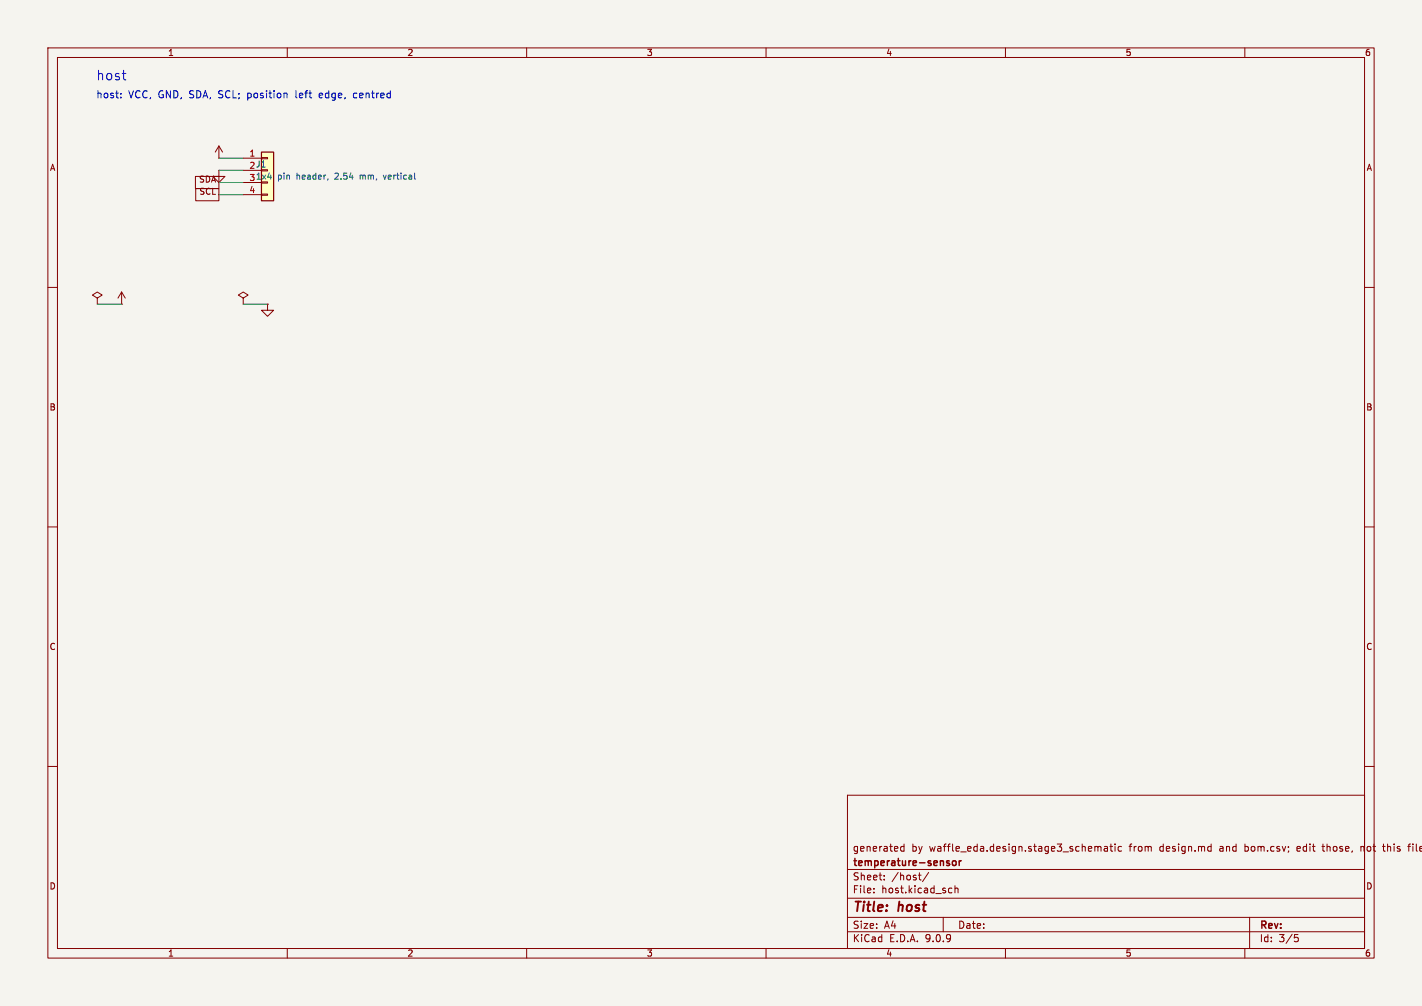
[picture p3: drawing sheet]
<svg xmlns="http://www.w3.org/2000/svg" width="297mm" height="210mm" viewBox="0 0 297 210" stroke-linecap="round" stroke-linejoin="round" font-family="sans-serif">
<path d="M0 0h297v210h-297z" fill="#f5f4ef" stroke="#f5f4ef" stroke-width=".21"/>
<g fill="none" stroke="#840000" stroke-width=".21">
<path d="M10 10h277v190h-277zM12 12h273v186h-273zM60 10v2M110 10v2M160 10v2M210 10v2M260 10v2M10 60h2M285 60h2M10 110h2M285 110h2M10 160h2"/>
<path d="M177 166h108v32h-108zM188.8 176.2v1.5M188.8 176.8l-.4-.1-.3 .3 .1 .6h.6M229.1 176.7l.2 .2M229.3 176.9l.2-.2 .4 .1 .1 .9M229.3 176.9v.8M230.7 176.8h.5l.1 .9M231.3 177.1h-.5l-.2 .2 .2 .4 .5-.1M231.8 176.7h.6M232 176.2v1.3l.4 .2M232.9 176.2v.1M232.9 176.7v1"/>
<path d="M234.2 176.8l-.4-.1-.3 .3 .2 .6h.5M252.5 176.7l.5 .1M253 177.6l-.5 .1M253 176.2v1.5M271 176.8v.8M271.6 177.1l-.7 .1M276.1 176.7h.6M276.3 176.2v1.3l.2 .2M284.2 176.7v1M284.7 176.7l-.5 .1M285 160h2M288.7 176.7h.6"/>
<path d="M289 176.2v1.3l.3 .2M294 176.7h.6M294.6 176.2l-.4 .2v1.3M60 198v2M110 198v2M160 198v2M177 194.5h108M177 191.5h108M177 187.5h108M177 181.5h108M182.5 186.3v.1M182.5 185.5v.1"/>
<path d="M184.7 183.6v.1M184.7 182.8v.1M191.8 182.7h.6M192.1 183.6l.3 .1M194 182.1l-1.3 2M197 191.5v3M198.4 185.4l.4 .1M198.8 186.3l-.4 .1M199.5 185.5l.2-.1 .3 .1 .1 .9M199.5 184.9v1.5M210 198v2M260 198v2"/>
<path d="M261 191.5v6.5M270.4 195.1h.7M270.5 195.7h.4l.3 .3-.2 .5-.5 .1"/>
</g>
<path d="M199.1 179.8l.3-.1 .3 .3v.4l-.3 .3-.3-.1-.2-.2zM200.3 179.7v1M200.8 179.7l-.5 .3M198.3 180.3v.3" fill="none" stroke="#840000" stroke-width=".3"/>
<path d="M54.6 31.8h2.5v10.1h-2.5z" fill="#ffffc2"/>
<path d="M54.6 31.8h2.5v10.1h-2.5z" fill="none" stroke="#840000" stroke-width=".25"/>
<g fill="none" stroke="#840000" stroke-width=".21">
<path d="M40.8 36.8h4.9v2.6h-4.9zM40.9 39.4h4.8v2.5h-4.8zM45.7 33h.1M45.7 35.6v1.2h1.3l-1.3 1.3-1.3-1.3h1.3M45.7 35.6h.1M45.7 30.5l-.7 1.3M45.7 30.5l.8 1.3M45.7 30.5v2.5M50.8 33h3.8M50.8 35.6h3.8M50.8 38.1h3.8M54.6 32.9h1.3v.2h-1.3z"/>
<path d="M54.6 35.4h1.3v.3h-1.3zM50.8 40.6h3.8M54.6 40.5h1.3v.3h-1.3zM20.3 62.2l1-.6-1-.6-1 .6 1 .6v1.3M20.3 63.5h.1M25.4 63.5h.1M25.4 61l-.8 1.2M25.4 61l.8 1.2M25.4 61v2.5M50.8 62.2l1-.6-1-.6-1 .6 1 .6v1.3M50.8 63.5h.1M55.9 63.5v1.3h1.2l-1.2 1.2-1.3-1.2h1.3"/>
<path d="M55.9 63.5h.1"/>
</g>
<path d="M68.5 37.3l-.1 .2M80.1 36.6l.3 .8" fill="none" stroke="#006464" stroke-width=".21"/>
<path d="M45.7 33h5.1M45.7 38.1h5.1M45.7 35.6h5.1M45.7 40.6h5.1M20.3 63.5h5.1M50.8 63.5h5.1" fill="none" stroke="#009600" stroke-width=".21"/>
<path d="M25.2 19.5v.2M25.5 15.3h.8M26.1 16.7h.2M59.7 19.4l.3 .3v.7M66.7 19.5v.9M67.4 19.8l-.7 .1M74.1 19.4l-.3 .3v.5l.3 .2M25.2 20.3v.1" fill="none" stroke="#0000c2" stroke-width=".21"/>
<text font-size="2.8" fill="#0000c2" x="20" y="17">host</text>
<g font-size="2.8" fill="#840000">
<text x="178" y="190.9">Title:</text>
<text x="187.7" y="190.9">host</text>
</g>
<g font-size="2.1" fill="#0000c2">
<text x="20" y="20.7">host:</text>
<text x="26.8" y="20.7">VCC, GND, SDA, SCL;</text>
<text x="52.1" y="20.7">position</text>
<text x="62.3" y="20.7">left</text>
<text x="67.4" y="20.7">edge,</text>
<text x="74.7" y="20.7">centred</text>
</g>
<g font-size="2.1" fill="#840000">
<text x="178" y="178">generated</text>
<text x="190.4" y="178">by</text>
<text x="194.2" y="178">waffle_eda.design.stage3_schematic</text>
<text x="236" y="178">from</text>
<text x="242.5" y="178">design.md</text>
<text x="255.1" y="178">and</text>
<text x="260.5" y="178">bom.csv;</text>
<text x="271.6" y="178">edit</text>
<text x="277.1" y="178">those,</text>
<text x="285.2" y="178">not</text>
<text x="290.1" y="178">this</text>
<text x="295.5" y="178">file</text>
<text x="178" y="184">Sheet:</text>
<text x="178" y="181.2">temperature-sensor</text>
<text x="186.2" y="184">/host/</text>
<text x="178" y="186.7">File:</text>
<text x="184.1" y="186.7">host.kicad_sch</text>
<text x="178" y="196.9">KiCad</text>
<text x="178" y="194.1">Size:</text>
<text x="184.7" y="194.1">A4</text>
<text x="185.7" y="196.9">E.D.A.</text>
<text x="193.3" y="196.9">9.0.9</text>
<text x="200" y="194.1">Date:</text>
<text x="263" y="194.3">Rev:</text>
<text x="263" y="196.9">Id:</text>
<text x="267.1" y="196.9">3/5</text>
</g>
<g font-size="1.8" fill="#840000">
<text x="35" y="11.9">1</text>
<text x="85" y="11.9">2</text>
<text x="135" y="11.9">3</text>
<text x="185" y="11.9">4</text>
<text x="235" y="11.9">5</text>
<text x="285" y="11.9">6</text>
<text x="10.3" y="35.9">A</text>
<text x="285.3" y="35.9">A</text>
<text x="41.5" y="38.2">SDA</text>
<text x="41.5" y="40.7">SCL</text>
<text x="10.3" y="85.9">B</text>
<text x="285.3" y="85.9">B</text>
<text x="10.3" y="135.9">C</text>
<text x="285.3" y="135.9">C</text>
<text x="10.3" y="185.9">D</text>
<text x="285.3" y="185.9">D</text>
<text x="35" y="199.9">1</text>
<text x="85" y="199.9">2</text>
<text x="135" y="199.9">3</text>
<text x="185" y="199.9">4</text>
<text x="235" y="199.9">5</text>
<text x="285" y="199.9">6</text>
</g>
<g font-size="1.8" fill="#a90000">
<text x="52" y="32.8">1</text>
<text x="52" y="37.8">3</text>
<text x="52" y="40.4">4</text>
</g>
<g font-size="1.8" fill="#006464">
<text x="52" y="35.3">2 J1</text>
<text x="53.3" y="37.7">1x4</text>
<text x="58" y="37.7">pin</text>
<text x="62" y="37.7">header,</text>
<text x="70.2" y="37.7">2.54</text>
<text x="75.6" y="37.7">mm,</text>
<text x="80.8" y="37.7">vertical</text>
</g>
</svg>
